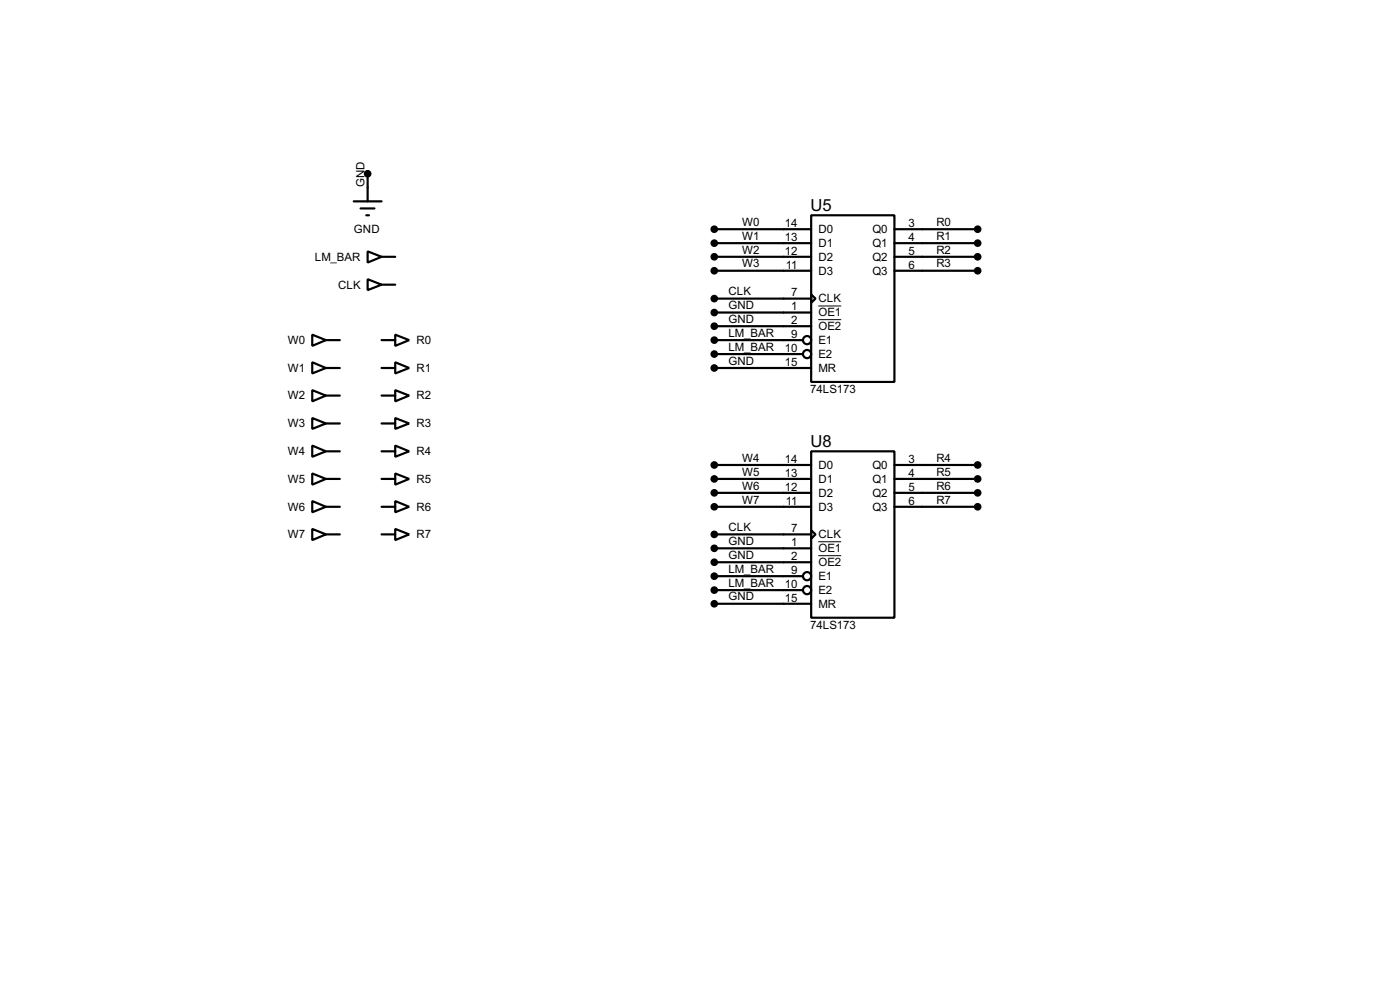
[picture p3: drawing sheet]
<svg xmlns="http://www.w3.org/2000/svg" width="256mm" height="180mm" viewBox="0 0 256 180" stroke-linecap="round" stroke-linejoin="round" font-family="sans-serif">
<g fill="none" stroke="#000" stroke-width=".4">
<path d="M64.8 36.9h5.1M66.1 38.2h2.5M67.1 39.4h.5M67.4 31.8v5.1M148.6 39.4h15.3v30.5h-15.3zM67.4 46l2.5 1-2.5 1.1zM67.4 51.1l2.5 1-2.5 1zM69.9 47h2.5M69.9 52.1h2.5M130.9 54.7h17.7M130.9 57.2h17.7M130.9 59.7h17.7"/>
<path d="M130.9 49.6h17.7M130.9 47h17.7M130.9 44.5h17.7M130.9 42h17.7M148.6 53.9l.8 .8-.8 .7zM163.9 49.6h15.2M163.9 47h15.2M163.9 44.5h15.2M163.9 42h15.2M57.2 61.3l2.5 1-2.5 1zM57.2 66.3l2.5 1.1-2.5 1zM57.2 71.4l2.5 1-2.5 1.1z"/>
<path d="M57.2 76.5l2.5 1-2.5 1zM59.7 67.4h2.6M59.7 62.3h2.6M59.7 72.4h2.6M59.7 77.5h2.6M69.9 67.4h2.5M69.9 62.3h2.5M69.9 72.4h2.5M69.9 77.5h2.5M72.4 61.3l2.6 1-2.6 1zM72.4 66.3l2.6 1.1-2.6 1zM72.4 71.4l2.6 1-2.6 1.1z"/>
<path d="M72.4 76.5l2.6 1-2.6 1zM130.9 67.4h17.7M130.9 62.3h16.2M130.9 64.8h16.2M57.2 81.6l2.5 1-2.5 1zM57.2 86.7l2.5 1-2.5 1zM57.2 91.7l2.5 1.1-2.5 1zM57.2 96.8l2.5 1-2.5 1.1zM59.7 97.8h2.6M59.7 87.7h2.6M59.7 92.8h2.6M59.7 82.6h2.6"/>
<path d="M69.9 97.8h2.5M69.9 87.7h2.5M69.9 92.8h2.5M69.9 82.6h2.5M72.4 81.6l2.6 1-2.6 1zM72.4 86.7l2.6 1-2.6 1zM72.4 91.7l2.6 1.1-2.6 1zM72.4 96.8l2.6 1-2.6 1.1zM130.9 97.8h17.7M130.9 85.1h17.7M130.9 87.7h17.7M130.9 90.2h17.7"/>
<path d="M130.9 92.8h17.7M148.6 82.6h15.3v30.5h-15.3zM148.6 97.1l.8 .7-.8 .8zM163.9 85.1h15.2M163.9 87.7h15.2M163.9 90.2h15.2M163.9 92.8h15.2M130.9 100.4h17.7M130.9 102.9h17.7M130.9 110.5h17.7M130.9 105.5h16.2M130.9 108h16.2"/>
<circle cx="147.8" cy="62.3" r=".75"/>
<circle cx="147.8" cy="64.8" r=".75"/>
<circle cx="147.8" cy="108" r=".75"/>
<circle cx="147.8" cy="105.5" r=".75"/>
</g>
<path d="M149.9 56h4.2M149.9 58.5h4.2M149.9 99.2h4.2M149.9 101.7h4.2" fill="none" stroke="#000" stroke-width=".18"/>
<g fill="#000" stroke="#000" stroke-width=".4">
<circle cx="67.3" cy="31.8" r=".5"/>
<circle cx="130.8" cy="54.7" r=".5"/>
<circle cx="130.8" cy="42" r=".5"/>
<circle cx="130.8" cy="57.2" r=".5"/>
<circle cx="130.8" cy="44.5" r=".5"/>
<circle cx="130.8" cy="49.6" r=".5"/>
<circle cx="130.8" cy="59.7" r=".5"/>
<circle cx="130.8" cy="47" r=".5"/>
<circle cx="179.1" cy="47" r=".5"/>
<circle cx="179.1" cy="44.5" r=".5"/>
<circle cx="179.1" cy="49.6" r=".5"/>
<circle cx="179.1" cy="42" r=".5"/>
<circle cx="130.8" cy="62.3" r=".5"/>
<circle cx="130.8" cy="67.4" r=".5"/>
<circle cx="130.8" cy="64.8" r=".5"/>
<circle cx="130.8" cy="92.8" r=".5"/>
<circle cx="130.8" cy="85.1" r=".5"/>
<circle cx="130.8" cy="97.8" r=".5"/>
<circle cx="130.8" cy="90.2" r=".5"/>
<circle cx="130.8" cy="87.7" r=".5"/>
<circle cx="179.1" cy="92.8" r=".5"/>
<circle cx="179.1" cy="85.1" r=".5"/>
<circle cx="179.1" cy="87.7" r=".5"/>
<circle cx="179.1" cy="90.2" r=".5"/>
<circle cx="130.8" cy="102.9" r=".5"/>
<circle cx="130.8" cy="110.5" r=".5"/>
<circle cx="130.8" cy="108" r=".5"/>
<circle cx="130.8" cy="105.5" r=".5"/>
<circle cx="130.8" cy="100.4" r=".5"/>
</g>
<g font-size="3.4">
<text x="148.5" y="38.6">U5</text>
<text x="148.5" y="81.8">U8</text>
</g>
<g font-size="2.4">
<text x="66.8" y="34.3" transform="rotate(-90 66.8 34.3)">GND</text>
<text x="135.9" y="41.3">W0</text>
<text x="143.8" y="41.6">14</text>
<text x="166.4" y="41.6">3</text>
<text x="171.5" y="41.3">R0</text>
<text x="57.7" y="47.7">LM_BAR</text>
<text x="64.8" y="42.7">GND</text>
<text x="135.9" y="46.4">W2</text>
<text x="135.9" y="43.9">W1</text>
<text x="143.8" y="44.1">13</text>
<text x="143.8" y="46.6">12</text>
<text x="149.9" y="42.7">D0</text>
<text x="149.9" y="45.2">D1</text>
<text x="149.9" y="47.7">D2</text>
<text x="159.8" y="42.7">Q0</text>
<text x="159.8" y="45.2">Q1</text>
<text x="159.8" y="47.7">Q2</text>
<text x="166.4" y="44.1">4</text>
<text x="166.4" y="46.6">5</text>
<text x="171.5" y="43.9">R1</text>
<text x="171.5" y="46.4">R2</text>
<text x="61.9" y="52.8">CLK</text>
<text x="135.9" y="49">W3</text>
<text x="144" y="49.2">11</text>
<text x="149.9" y="50.3">D3</text>
<text x="159.8" y="50.3">Q3</text>
<text x="166.4" y="49.2">6</text>
<text x="171.5" y="49">R3</text>
<text x="133.4" y="54">CLK</text>
<text x="133.4" y="56.6">GND</text>
<text x="133.4" y="59.1">GND</text>
<text x="145" y="54.3">7</text>
<text x="145" y="56.8">1</text>
<text x="145" y="59.3">2</text>
<text x="149.9" y="55.4">CLK</text>
<text x="149.9" y="57.9">OE1</text>
<text x="52.7" y="63">W0</text>
<text x="76.3" y="63">R0</text>
<text x="133.4" y="61.7">LM_BAR</text>
<text x="133.4" y="64.2">LM_BAR</text>
<text x="143.8" y="64.4">10</text>
<text x="145" y="61.9">9</text>
<text x="149.9" y="60.4">OE2</text>
<text x="149.9" y="63">E1</text>
<text x="149.9" y="65.5">E2</text>
<text x="52.7" y="68.1">W1</text>
<text x="76.3" y="68.1">R1</text>
<text x="133.4" y="66.7">GND</text>
<text x="143.8" y="67">15</text>
<text x="148.4" y="72">74LS173</text>
<text x="149.9" y="68.1">MR</text>
<text x="52.7" y="73.1">W2</text>
<text x="76.3" y="73.1">R2</text>
<text x="52.7" y="78.2">W3</text>
<text x="52.7" y="83.3">W4</text>
<text x="76.3" y="78.2">R3</text>
<text x="76.3" y="83.3">R4</text>
<text x="52.7" y="88.4">W5</text>
<text x="76.3" y="88.4">R5</text>
<text x="135.9" y="84.5">W4</text>
<text x="135.9" y="87.1">W5</text>
<text x="135.9" y="89.6">W6</text>
<text x="143.8" y="84.7">14</text>
<text x="143.8" y="87.3">13</text>
<text x="143.8" y="89.8">12</text>
<text x="149.9" y="85.8">D0</text>
<text x="149.9" y="88.4">D1</text>
<text x="159.8" y="85.8">Q0</text>
<text x="159.8" y="88.4">Q1</text>
<text x="166.4" y="84.7">3</text>
<text x="166.4" y="87.3">4</text>
<text x="166.4" y="89.8">5</text>
<text x="171.5" y="84.5">R4</text>
<text x="171.5" y="87.1">R5</text>
<text x="171.5" y="89.6">R6</text>
<text x="52.7" y="93.5">W6</text>
<text x="76.3" y="93.5">R6</text>
<text x="135.9" y="92.2">W7</text>
<text x="144" y="92.4">11</text>
<text x="149.9" y="90.9">D2</text>
<text x="149.9" y="93.5">D3</text>
<text x="159.8" y="90.9">Q2</text>
<text x="159.8" y="93.5">Q3</text>
<text x="166.4" y="92.4">6</text>
<text x="171.5" y="92.2">R7</text>
<text x="52.7" y="98.5">W7</text>
<text x="76.3" y="98.5">R7</text>
<text x="133.4" y="97.2">CLK</text>
<text x="133.4" y="99.8">GND</text>
<text x="145" y="97.4">7</text>
<text x="145" y="100">1</text>
<text x="149.9" y="98.5">CLK</text>
<text x="149.9" y="101.1">OE1</text>
<text x="133.4" y="102.3">GND</text>
<text x="133.4" y="104.9">LM_BAR</text>
<text x="133.4" y="107.4">LM_BAR</text>
<text x="143.8" y="107.6">10</text>
<text x="145" y="102.5">2</text>
<text x="145" y="105.1">9</text>
<text x="149.9" y="103.6">OE2</text>
<text x="149.9" y="106.2">E1</text>
<text x="133.4" y="109.9">GND</text>
<text x="143.8" y="110.1">15</text>
<text x="149.9" y="108.7">E2</text>
<text x="149.9" y="111.2">MR</text>
<text x="148.4" y="115.2">74LS173</text>
</g>
</svg>
